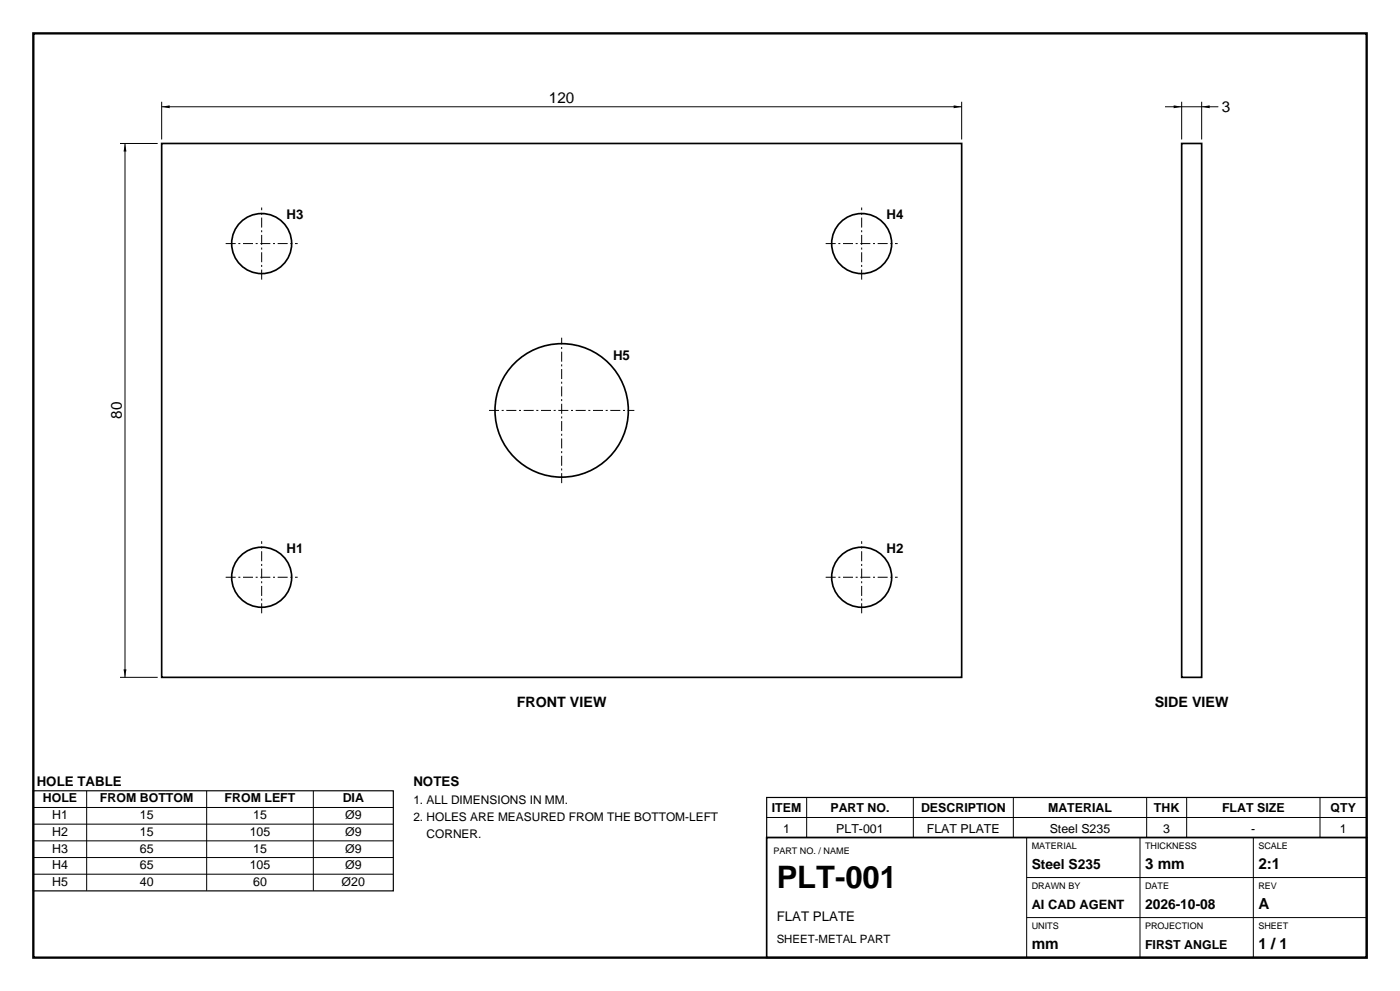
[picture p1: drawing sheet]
<svg xmlns="http://www.w3.org/2000/svg" width="420mm" height="297mm" viewBox="0 0 420 297" stroke-linecap="round" stroke-linejoin="round" font-family="sans-serif">
<path d="M10 10h400v277h-400z" fill="none" stroke="#000" stroke-width=".7" stroke-linecap="butt"/>
<g fill="none" stroke="#000" stroke-width=".5">
<path d="M48.5 43h240v160h-240zM354.5 43h6v160h-6zM230 251h180v36h-180z"/>
<circle cx="78.5" cy="73" r="9"/>
<circle cx="258.5" cy="73" r="9"/>
<circle cx="168.5" cy="123" r="20"/>
<circle cx="78.5" cy="173" r="9"/>
<circle cx="258.5" cy="173" r="9"/>
</g>
<path d="M67.7 73h21.6M247.7 73h21.6M78.5 83.8v-21.6M258.5 83.8v-21.6M146.7 123h43.6M168.5 144.8v-43.6M67.7 173h21.6M247.7 173h21.6M78.5 183.8v-21.6M258.5 183.8v-21.6" fill="none" stroke="#000" stroke-width=".3" stroke-dasharray="3 .8 .6 .8" stroke-linecap="butt"/>
<g fill="none" stroke="#000" stroke-width=".3">
<path d="M48.5 30.5v11.3M48.5 32h240M288.5 30.5v11.3M349.5 32h16M354.5 30.5v11.3M360.5 30.5v11.3M36 43h11.3M37.5 43v160M36 203h11.3M26 237v30M62 237v30M94 237v30"/>
<path d="M242 239v12M274 239v12M304 239v12M344 239v12M356 239v12M396 239v12M10 242h108M10 247h108M10 252h108M10 257h108M230 245h180M308 251v36"/>
<path d="M342 251v36M376 251v36M10 262h108M308 275h102M308 263h102"/>
</g>
<path d="M48.5 32l2.4-.4v.8zM286.1 31.6l2.4 .4-2.4 .4zM352.1 31.6l2.4 .4-2.4 .4zM360.5 32l2.4-.4v.8zM37.5 43l.4 2.4h-.8zM37.1 200.6h.8l-.4 2.4z" fill="#000"/>
<path d="M10 237h108v30h-108zM230 239h180v12h-180z" fill="none" stroke="#000" stroke-width=".35"/>
<text font-size="9.3" x="233" y="266">PLT-001</text>
<g font-size="4.6">
<text x="164.7" y="31">120</text>
<text x="366.5" y="33.6">3</text>
<text x="36.5" y="125.5" transform="rotate(-90 36.5 125.5)">80</text>
<text x="343.5" y="260.4">3 mm</text>
<text x="377.5" y="260.4">2:1</text>
<text x="377.5" y="272.4">A</text>
<text x="309.5" y="284.4">mm</text>
<text x="377.5" y="284.4">1 / 1</text>
</g>
<g font-size="4.3">
<text x="155" y="212">FRONT VIEW</text>
<text x="346.4" y="212">SIDE VIEW</text>
</g>
<g font-size="4.1">
<text x="309.5" y="260.4">Steel S235</text>
<text x="343.5" y="272.4">2026-10-08</text>
</g>
<g font-size="4">
<text x="86" y="65.7">H3</text>
<text x="266" y="65.7">H4</text>
<text x="183.9" y="107.8">H5</text>
<text x="86" y="165.7">H1</text>
<text x="266" y="165.7">H2</text>
<text x="11" y="235.5">HOLE TABLE</text>
<text x="124" y="235.5">NOTES</text>
<text x="233" y="276">FLAT PLATE</text>
</g>
<text font-size="3.9" x="309.5" y="272.4">AI CAD AGENT</text>
<g font-size="3.7">
<text x="12.8" y="240.5">HOLE</text>
<text x="15.6" y="245.5">H1</text>
<text x="30" y="240.5">FROM BOTTOM</text>
<text x="41.9" y="245.5">15</text>
<text x="67.4" y="240.5">FROM LEFT</text>
<text x="75.9" y="245.5">15</text>
<text x="102.8" y="240.5">DIA</text>
<text x="103.5" y="245.5">Ø9</text>
<text x="231.6" y="243.5">ITEM</text>
<text x="249.1" y="243.5">PART NO.</text>
<text x="276.3" y="243.5">DESCRIPTION</text>
<text x="314.4" y="243.5">MATERIAL</text>
<text x="346.2" y="243.5">THK</text>
<text x="366.6" y="243.5">FLAT SIZE</text>
<text x="399.2" y="243.5">QTY</text>
<text x="15.6" y="250.5">H2</text>
<text x="41.9" y="250.5">15</text>
<text x="74.9" y="250.5">105</text>
<text x="103.5" y="250.5">Ø9</text>
<text x="235" y="249.5">1</text>
<text x="250.9" y="249.5">PLT-001</text>
<text x="278.1" y="249.5">FLAT PLATE</text>
<text x="314.9" y="249.5">Steel S235</text>
<text x="349" y="249.5">3</text>
<text x="375.4" y="249.5">-</text>
<text x="402" y="249.5">1</text>
<text x="15.6" y="255.5">H3</text>
<text x="41.9" y="255.5">65</text>
<text x="75.9" y="255.5">15</text>
<text x="103.5" y="255.5">Ø9</text>
<text x="15.6" y="260.5">H4</text>
<text x="41.9" y="260.5">65</text>
<text x="74.9" y="260.5">105</text>
<text x="103.5" y="260.5">Ø9</text>
<text x="15.6" y="265.5">H5</text>
<text x="41.9" y="265.5">40</text>
<text x="75.9" y="265.5">60</text>
<text x="102.5" y="265.5">Ø20</text>
<text x="343.5" y="284.4">FIRST ANGLE</text>
</g>
<g font-size="3.6">
<text x="124" y="241">1. ALL DIMENSIONS IN MM.</text>
<text x="124" y="246">2. HOLES ARE MEASURED FROM THE BOTTOM-LEFT</text>
<text x="128" y="251">CORNER.</text>
</g>
<text font-size="3.4" x="233" y="282.5">SHEET-METAL PART</text>
<g font-size="2.7">
<text x="232" y="256">PART NO. / NAME</text>
<text x="309.5" y="254.4">MATERIAL</text>
<text x="343.5" y="254.4">THICKNESS</text>
<text x="377.5" y="254.4">SCALE</text>
<text x="309.5" y="266.4">DRAWN BY</text>
<text x="343.5" y="266.4">DATE</text>
<text x="377.5" y="266.4">REV</text>
<text x="309.5" y="278.4">UNITS</text>
<text x="343.5" y="278.4">PROJECTION</text>
<text x="377.5" y="278.4">SHEET</text>
</g>
</svg>
